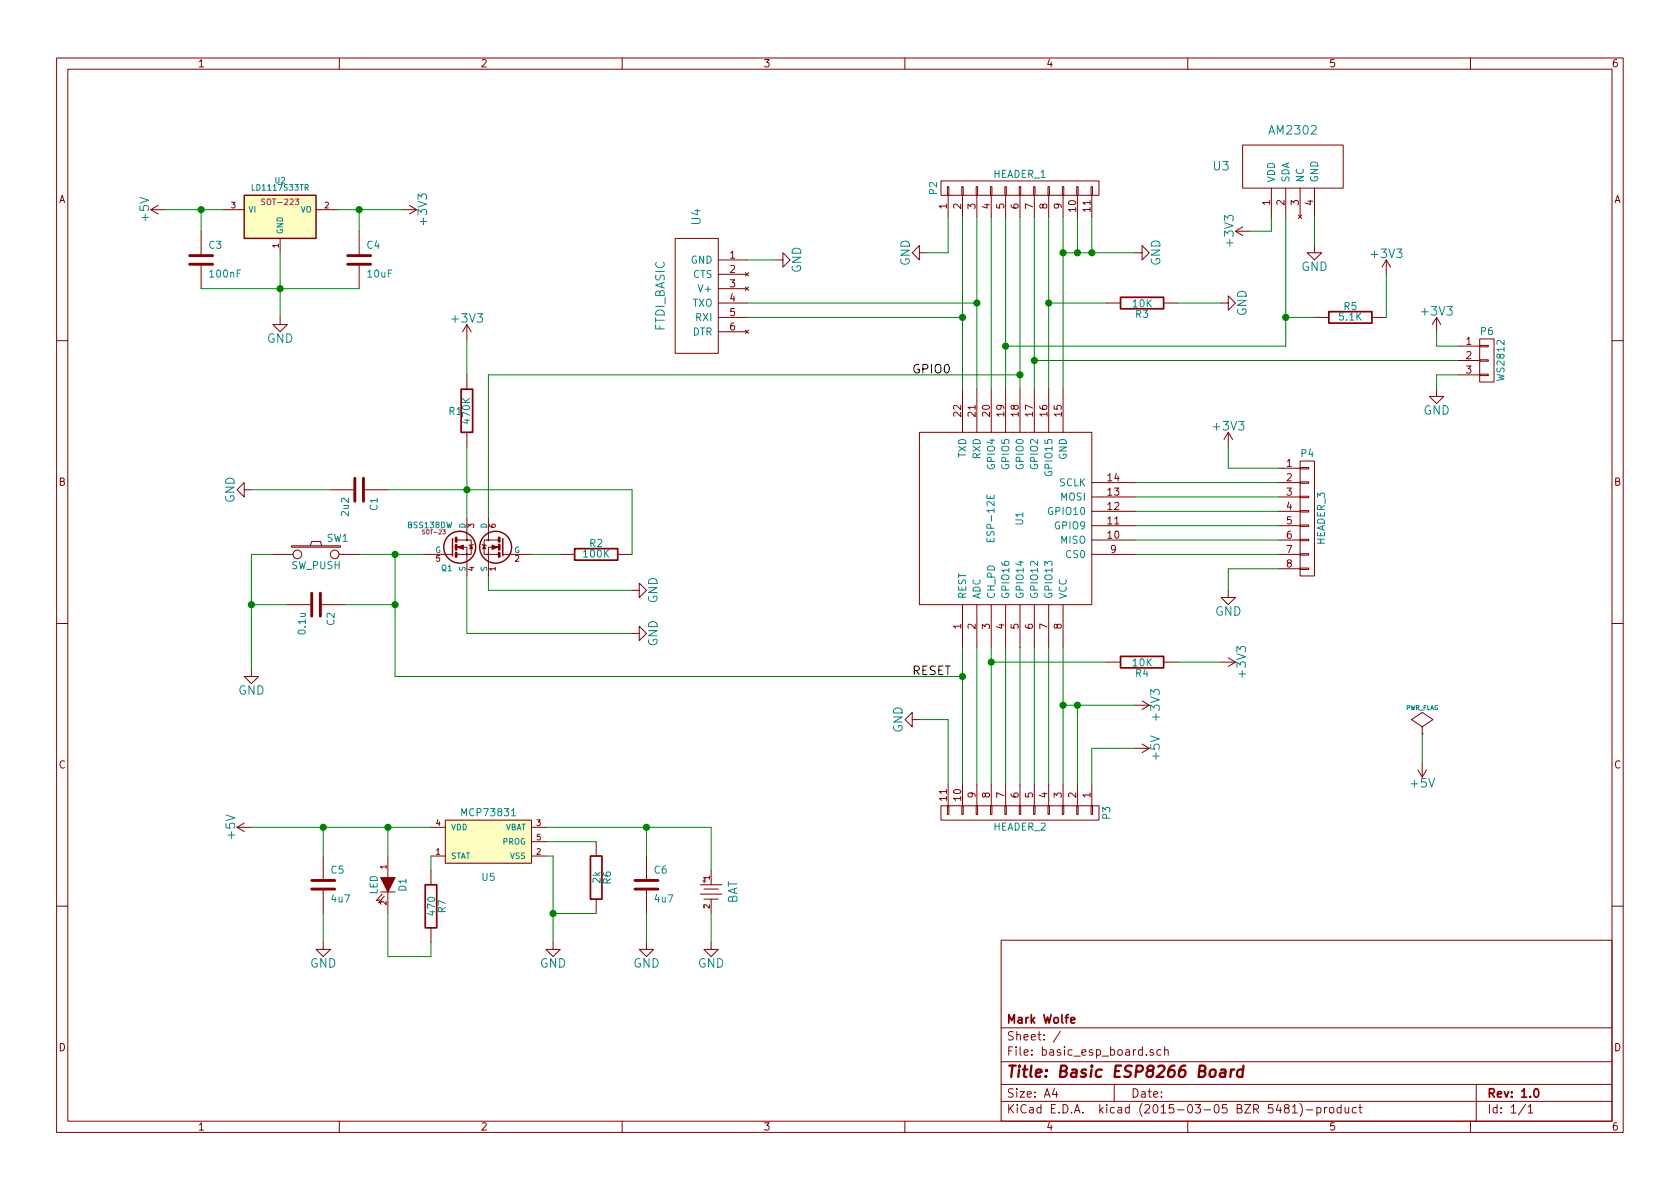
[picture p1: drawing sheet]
EESchema Schematic File Version 2
LIBS:power
LIBS:device
LIBS:transistors
LIBS:conn
LIBS:linear
LIBS:regul
LIBS:74xx
LIBS:cmos4000
LIBS:adc-dac
LIBS:memory
LIBS:xilinx
LIBS:special
LIBS:microcontrollers
LIBS:dsp
LIBS:microchip
LIBS:analog_switches
LIBS:motorola
LIBS:texas
LIBS:intel
LIBS:audio
LIBS:interface
LIBS:digital-audio
LIBS:philips
LIBS:display
LIBS:cypress
LIBS:siliconi
LIBS:opto
LIBS:atmel
LIBS:contrib
LIBS:valves
LIBS:ESP8266
LIBS:AMS1117
LIBS:ld1117
LIBS:am2302
LIBS:ftdi
LIBS:open-project
LIBS:logic
LIBS:basic_esp_board-cache
EELAYER 25 0
EELAYER END
$Descr A4 11693 8268
encoding utf-8
Sheet 1 1
Title "Basic ESP8266 Board"
Date ""
Rev "1.0"
Comp "Mark Wolfe"
Comment1 ""
Comment2 ""
Comment3 ""
Comment4 ""
$EndDescr
$Comp
L +3V3 #PWR01
U 1 1
P 3250 2350
F 0 "#PWR01" H 3250 2200 60  0001 C CNN
F 1 "+3V3" H 3250 2490 60  0000 C CNN
F 2 "" H 3250 2350 60  0000 C CNN
F 3 "" H 3250 2350 60  0000 C CNN
	1    3250 2350
	1    0    0    -1  
$EndComp
$Comp
L R R1
U 1 1
P 3250 2850
F 0 "R1" H 3330 2850 50  0000 C CNN
F 1 "470K" V 3257 2851 50  0000 C CNN
F 2 "" V 3180 2850 30  0000 C CNN
F 3 "" H 3250 2850 30  0000 C CNN
	1    3250 2850
	-1   0    0    1   
$EndComp
Wire Wire Line
	3250 2600 3250 2350
Wire Wire Line
	3250 3100 3250 3400
Wire Wire Line
	3250 3400 3250 3600
Wire Wire Line
	2700 3400 3250 3400
Wire Wire Line
	3250 3400 4400 3400
$Comp
L GND #PWR02
U 1 1
P 4400 4400
F 0 "#PWR02" H 4400 4150 60  0001 C CNN
F 1 "GND" H 4400 4250 60  0000 C CNN
F 2 "" H 4400 4400 60  0000 C CNN
F 3 "" H 4400 4400 60  0000 C CNN
	1    4400 4400
	0    -1   -1   0   
$EndComp
Wire Wire Line
	3250 4000 3250 4400
$Comp
L SW_PUSH SW1
U 1 1
P 2200 3850
F 0 "SW1" H 2350 3960 50  0000 C CNN
F 1 "SW_PUSH" H 2200 3770 50  0000 C CNN
F 2 "" H 2200 3850 60  0000 C CNN
F 3 "" H 2200 3850 60  0000 C CNN
	1    2200 3850
	1    0    0    -1  
$EndComp
Wire Wire Line
	2500 3850 2750 3850
Wire Wire Line
	2750 3850 2950 3850
Connection ~ 3250 3400
$Comp
L C C1
U 1 1
P 2500 3400
F 0 "C1" H 2550 3500 50  0000 L CNN
F 1 "2u2" H 2550 3300 50  0000 L CNN
F 2 "" H 2538 3250 30  0000 C CNN
F 3 "" H 2500 3400 60  0000 C CNN
	1    2500 3400
	0    1    1    0   
$EndComp
Connection ~ 2750 3850
Wire Wire Line
	2750 3850 2750 4200
Wire Wire Line
	2750 4200 2750 4700
Wire Wire Line
	2750 4700 6700 4700
Text Label 6350 4700 0    60   ~ 0
RESET
$Comp
L C C2
U 1 1
P 2200 4200
F 0 "C2" H 2250 4300 50  0000 L CNN
F 1 "0.1u" H 2250 4100 50  0000 L CNN
F 2 "" H 2238 4050 30  0000 C CNN
F 3 "" H 2200 4200 60  0000 C CNN
	1    2200 4200
	0    1    1    0   
$EndComp
Connection ~ 2750 4200
Wire Wire Line
	2750 4200 2400 4200
$Comp
L GND #PWR03
U 1 1
P 1750 4650
F 0 "#PWR03" H 1750 4400 60  0001 C CNN
F 1 "GND" H 1750 4500 60  0000 C CNN
F 2 "" H 1750 4650 60  0000 C CNN
F 3 "" H 1750 4650 60  0000 C CNN
	1    1750 4650
	1    0    0    -1  
$EndComp
Wire Wire Line
	1900 3850 1750 3850
Wire Wire Line
	1750 3850 1750 4200
Wire Wire Line
	1750 4200 1750 4650
Connection ~ 1750 4200
Wire Wire Line
	1750 4200 2000 4200
Wire Wire Line
	3400 3600 3400 2600
Wire Wire Line
	3400 2600 7100 2600
Text Label 6350 2600 0    60   ~ 0
GPIO0
$Comp
L GND #PWR04
U 1 1
P 4400 4100
F 0 "#PWR04" H 4400 3850 60  0001 C CNN
F 1 "GND" H 4400 3950 60  0000 C CNN
F 2 "" H 4400 4100 60  0000 C CNN
F 3 "" H 4400 4100 60  0000 C CNN
	1    4400 4100
	0    -1   -1   0   
$EndComp
Wire Wire Line
	3400 4100 3400 4000
$Comp
L ESP-12E U1
U 1 1
P 7000 3600
F 0 "U1" H 7000 3500 50  0000 C CNN
F 1 "ESP-12E" H 7000 3700 50  0000 C CNN
F 2 "" H 7000 3600 50  0001 C CNN
F 3 "" H 7000 3600 50  0001 C CNN
	1    7000 3600
	0    -1   -1   0   
$EndComp
Wire Wire Line
	6700 1500 6700 2200
Wire Wire Line
	6700 2200 6700 2700
Wire Wire Line
	6800 1500 6800 2100
Wire Wire Line
	6800 2100 6800 2700
Wire Wire Line
	6900 1500 6900 2700
Wire Wire Line
	7000 1500 7000 2400
Wire Wire Line
	7000 2400 7000 2700
Wire Wire Line
	7100 1500 7100 2600
Wire Wire Line
	7100 2600 7100 2700
Wire Wire Line
	7200 1500 7200 2500
Wire Wire Line
	7200 2500 7200 2700
Wire Wire Line
	7300 1500 7300 2100
Wire Wire Line
	7300 2100 7300 2700
Wire Wire Line
	7400 1500 7400 1750
Wire Wire Line
	7400 1750 7400 2700
Wire Wire Line
	6700 4500 6700 4700
Wire Wire Line
	6700 4700 6700 5450
Wire Wire Line
	6800 4500 6800 5450
Wire Wire Line
	6900 4500 6900 4600
Wire Wire Line
	6900 4600 6900 5450
Wire Wire Line
	7000 4500 7000 5450
Wire Wire Line
	7100 4500 7100 5450
Wire Wire Line
	7200 4500 7200 5450
Wire Wire Line
	7300 4500 7300 5450
Wire Wire Line
	7400 4500 7400 4900
Wire Wire Line
	7400 4900 7400 5450
$Comp
L GND #PWR05
U 1 1
P 5400 1800
F 0 "#PWR05" H 5400 1550 60  0001 C CNN
F 1 "GND" H 5400 1650 60  0000 C CNN
F 2 "" H 5400 1800 60  0000 C CNN
F 3 "" H 5400 1800 60  0000 C CNN
	1    5400 1800
	0    -1   -1   0   
$EndComp
Wire Wire Line
	5200 1800 5400 1800
Connection ~ 6800 2100
Connection ~ 6700 2200
Wire Wire Line
	5200 2100 6800 2100
Wire Wire Line
	5200 2200 6700 2200
Connection ~ 6700 4700
Connection ~ 7100 2600
Connection ~ 7400 1750
$Comp
L GND #PWR06
U 1 1
P 7900 1750
F 0 "#PWR06" H 7900 1500 60  0001 C CNN
F 1 "GND" H 7900 1600 60  0000 C CNN
F 2 "" H 7900 1750 60  0000 C CNN
F 3 "" H 7900 1750 60  0000 C CNN
	1    7900 1750
	0    -1   -1   0   
$EndComp
Wire Wire Line
	7400 1750 7500 1750
Wire Wire Line
	7500 1750 7600 1750
Wire Wire Line
	7600 1750 7900 1750
Connection ~ 7500 1750
Connection ~ 7600 1750
Wire Wire Line
	7600 1500 7600 1750
Wire Wire Line
	7500 1500 7500 1750
$Comp
L CONN_01X11 P2
U 1 1
P 7100 1300
F 0 "P2" H 7100 1900 50  0000 C CNN
F 1 "HEADER_1" V 7200 1300 50  0000 C CNN
F 2 "" H 7100 1300 60  0000 C CNN
F 3 "" H 7100 1300 60  0000 C CNN
	1    7100 1300
	0    -1   -1   0   
$EndComp
$Comp
L GND #PWR07
U 1 1
P 6450 1750
F 0 "#PWR07" H 6450 1500 60  0001 C CNN
F 1 "GND" H 6450 1600 60  0000 C CNN
F 2 "" H 6450 1750 60  0000 C CNN
F 3 "" H 6450 1750 60  0000 C CNN
	1    6450 1750
	0    1    1    0   
$EndComp
Wire Wire Line
	6600 1500 6600 1750
Wire Wire Line
	6600 1750 6450 1750
$Comp
L CONN_01X11 P3
U 1 1
P 7100 5650
F 0 "P3" H 7100 6250 50  0000 C CNN
F 1 "HEADER_2" V 7200 5650 50  0000 C CNN
F 2 "" H 7100 5650 60  0000 C CNN
F 3 "" H 7100 5650 60  0000 C CNN
	1    7100 5650
	0    1    1    0   
$EndComp
$Comp
L GND #PWR08
U 1 1
P 6400 5000
F 0 "#PWR08" H 6400 4750 60  0001 C CNN
F 1 "GND" H 6400 4850 60  0000 C CNN
F 2 "" H 6400 5000 60  0000 C CNN
F 3 "" H 6400 5000 60  0000 C CNN
	1    6400 5000
	0    1    1    0   
$EndComp
Wire Wire Line
	6600 5450 6600 5000
Wire Wire Line
	6600 5000 6400 5000
$Comp
L +3V3 #PWR09
U 1 1
P 7900 4900
F 0 "#PWR09" H 7900 4750 60  0001 C CNN
F 1 "+3V3" H 7900 5040 60  0000 C CNN
F 2 "" H 7900 4900 60  0000 C CNN
F 3 "" H 7900 4900 60  0000 C CNN
	1    7900 4900
	0    1    1    0   
$EndComp
Connection ~ 7400 4900
Wire Wire Line
	7400 4900 7500 4900
Wire Wire Line
	7500 4900 7900 4900
Connection ~ 7500 4900
Wire Wire Line
	7500 5450 7500 4900
$Comp
L R R3
U 1 1
P 7950 2100
F 0 "R3" V 8030 2100 50  0000 C CNN
F 1 "10K" V 7957 2101 50  0000 C CNN
F 2 "" V 7880 2100 30  0000 C CNN
F 3 "" H 7950 2100 30  0000 C CNN
	1    7950 2100
	0    1    1    0   
$EndComp
Connection ~ 7300 2100
Wire Wire Line
	7300 2100 7700 2100
$Comp
L GND #PWR010
U 1 1
P 8500 2100
F 0 "#PWR010" H 8500 1850 60  0001 C CNN
F 1 "GND" H 8500 1950 60  0000 C CNN
F 2 "" H 8500 2100 60  0000 C CNN
F 3 "" H 8500 2100 60  0000 C CNN
	1    8500 2100
	0    -1   -1   0   
$EndComp
Wire Wire Line
	8200 2100 8500 2100
$Comp
L R R4
U 1 1
P 7950 4600
F 0 "R4" V 8030 4600 50  0000 C CNN
F 1 "10K" V 7957 4601 50  0000 C CNN
F 2 "" V 7880 4600 30  0000 C CNN
F 3 "" H 7950 4600 30  0000 C CNN
	1    7950 4600
	0    1    1    0   
$EndComp
Connection ~ 6900 4600
Wire Wire Line
	6900 4600 7700 4600
$Comp
L +3V3 #PWR011
U 1 1
P 8500 4600
F 0 "#PWR011" H 8500 4450 60  0001 C CNN
F 1 "+3V3" H 8500 4740 60  0000 C CNN
F 2 "" H 8500 4600 60  0000 C CNN
F 3 "" H 8500 4600 60  0000 C CNN
	1    8500 4600
	0    1    1    0   
$EndComp
Wire Wire Line
	8200 4600 8500 4600
$Comp
L CONN_01X08 P4
U 1 1
P 9100 3600
F 0 "P4" H 9100 4050 50  0000 C CNN
F 1 "HEADER_3" V 9200 3600 50  0000 C CNN
F 2 "" H 9100 3600 60  0000 C CNN
F 3 "" H 9100 3600 60  0000 C CNN
	1    9100 3600
	1    0    0    -1  
$EndComp
$Comp
L GND #PWR012
U 1 1
P 8550 4100
F 0 "#PWR012" H 8550 3850 60  0001 C CNN
F 1 "GND" H 8550 3950 60  0000 C CNN
F 2 "" H 8550 4100 60  0000 C CNN
F 3 "" H 8550 4100 60  0000 C CNN
	1    8550 4100
	1    0    0    -1  
$EndComp
$Comp
L +3V3 #PWR013
U 1 1
P 8550 3100
F 0 "#PWR013" H 8550 2950 60  0001 C CNN
F 1 "+3V3" H 8550 3240 60  0000 C CNN
F 2 "" H 8550 3100 60  0000 C CNN
F 3 "" H 8550 3100 60  0000 C CNN
	1    8550 3100
	1    0    0    -1  
$EndComp
Wire Wire Line
	7900 3350 8900 3350
Wire Wire Line
	7900 3450 8900 3450
Wire Wire Line
	7900 3550 8900 3550
Wire Wire Line
	7900 3650 8900 3650
Wire Wire Line
	7900 3750 8900 3750
Wire Wire Line
	7900 3850 8900 3850
Wire Wire Line
	8900 3950 8550 3950
Wire Wire Line
	8550 3950 8550 4100
Wire Wire Line
	8900 3250 8550 3250
Wire Wire Line
	8550 3250 8550 3100
$Comp
L LD1117S33TR U2
U 1 1
P 1950 1500
F 0 "U2" H 1950 1750 40  0000 C CNN
F 1 "LD1117S33TR" H 1950 1700 40  0000 C CNN
F 2 "SOT-223" H 1950 1600 40  0000 C CNN
F 3 "" H 1950 1500 60  0000 C CNN
	1    1950 1500
	1    0    0    -1  
$EndComp
$Comp
L C C3
U 1 1
P 1400 1800
F 0 "C3" H 1450 1900 50  0000 L CNN
F 1 "100nF" H 1450 1700 50  0000 L CNN
F 2 "" H 1438 1650 30  0000 C CNN
F 3 "" H 1400 1800 60  0000 C CNN
	1    1400 1800
	1    0    0    -1  
$EndComp
$Comp
L C C4
U 1 1
P 2500 1800
F 0 "C4" H 2550 1900 50  0000 L CNN
F 1 "10uF" H 2550 1700 50  0000 L CNN
F 2 "" H 2538 1650 30  0000 C CNN
F 3 "" H 2500 1800 60  0000 C CNN
	1    2500 1800
	1    0    0    -1  
$EndComp
$Comp
L +3V3 #PWR014
U 1 1
P 2800 1450
F 0 "#PWR014" H 2800 1300 60  0001 C CNN
F 1 "+3V3" H 2800 1590 60  0000 C CNN
F 2 "" H 2800 1450 60  0000 C CNN
F 3 "" H 2800 1450 60  0000 C CNN
	1    2800 1450
	0    1    1    0   
$EndComp
Wire Wire Line
	2350 1450 2500 1450
Wire Wire Line
	2500 1450 2800 1450
Connection ~ 2500 1450
Wire Wire Line
	2500 1450 2500 1600
Connection ~ 1400 1450
Wire Wire Line
	1400 1450 1400 1600
Wire Wire Line
	1950 1750 1950 2000
Wire Wire Line
	1950 2000 1950 2200
Connection ~ 1950 2000
Wire Wire Line
	1400 2000 1950 2000
Wire Wire Line
	1950 2000 2500 2000
$Comp
L CONN_01X03 P6
U 1 1
P 10350 2500
F 0 "P6" H 10350 2700 50  0000 C CNN
F 1 "WS2812" V 10450 2500 50  0000 C CNN
F 2 "" H 10350 2500 60  0000 C CNN
F 3 "" H 10350 2500 60  0000 C CNN
	1    10350 2500
	1    0    0    -1  
$EndComp
Connection ~ 7000 2400
Wire Wire Line
	8950 2400 7000 2400
Wire Wire Line
	8950 1500 8950 2200
Wire Wire Line
	8950 2200 8950 2400
$Comp
L GND #PWR015
U 1 1
P 9150 1700
F 0 "#PWR015" H 9150 1450 60  0001 C CNN
F 1 "GND" H 9150 1550 60  0000 C CNN
F 2 "" H 9150 1700 60  0000 C CNN
F 3 "" H 9150 1700 60  0000 C CNN
	1    9150 1700
	1    0    0    -1  
$EndComp
Wire Wire Line
	9150 1700 9150 1500
$Comp
L +3V3 #PWR016
U 1 1
P 8700 1600
F 0 "#PWR016" H 8700 1450 60  0001 C CNN
F 1 "+3V3" H 8700 1740 60  0000 C CNN
F 2 "" H 8700 1600 60  0000 C CNN
F 3 "" H 8700 1600 60  0000 C CNN
	1    8700 1600
	0    -1   -1   0   
$EndComp
Wire Wire Line
	8700 1600 8850 1600
Wire Wire Line
	8850 1600 8850 1500
Connection ~ 7200 2500
$Comp
L R R5
U 1 1
P 9400 2200
F 0 "R5" V 9480 2200 50  0000 C CNN
F 1 "5.1K" V 9407 2201 50  0000 C CNN
F 2 "" V 9330 2200 30  0000 C CNN
F 3 "" H 9400 2200 30  0000 C CNN
	1    9400 2200
	0    -1   -1   0   
$EndComp
Connection ~ 8950 2200
Wire Wire Line
	9150 2200 8950 2200
$Comp
L +3V3 #PWR017
U 1 1
P 9650 1900
F 0 "#PWR017" H 9650 1750 60  0001 C CNN
F 1 "+3V3" H 9650 2040 60  0000 C CNN
F 2 "" H 9650 1900 60  0000 C CNN
F 3 "" H 9650 1900 60  0000 C CNN
	1    9650 1900
	1    0    0    -1  
$EndComp
Wire Wire Line
	9650 2200 9650 1900
Wire Wire Line
	7200 2500 10150 2500
$Comp
L +3V3 #PWR018
U 1 1
P 10000 2300
F 0 "#PWR018" H 10000 2150 60  0001 C CNN
F 1 "+3V3" H 10000 2440 60  0000 C CNN
F 2 "" H 10000 2300 60  0000 C CNN
F 3 "" H 10000 2300 60  0000 C CNN
	1    10000 2300
	1    0    0    -1  
$EndComp
Wire Wire Line
	10150 2400 10000 2400
Wire Wire Line
	10000 2400 10000 2300
$Comp
L GND #PWR019
U 1 1
P 10000 2700
F 0 "#PWR019" H 10000 2450 60  0001 C CNN
F 1 "GND" H 10000 2550 60  0000 C CNN
F 2 "" H 10000 2700 60  0000 C CNN
F 3 "" H 10000 2700 60  0000 C CNN
	1    10000 2700
	1    0    0    -1  
$EndComp
Wire Wire Line
	10150 2600 10000 2600
Wire Wire Line
	10000 2600 10000 2700
$Comp
L AM2302 U3
U 1 1
P 9000 1150
F 0 "U3" H 8500 1150 60  0000 C CNN
F 1 "AM2302" H 9000 1400 60  0000 C CNN
F 2 "" H 8950 1150 60  0000 C CNN
F 3 "" H 8950 1150 60  0000 C CNN
	1    9000 1150
	1    0    0    -1  
$EndComp
$Comp
L FTDI_BASIC U4
U 1 1
P 4850 2050
F 0 "U4" H 4300 2050 60  0000 C CNN
F 1 "FTDI_BASIC" H 4850 2300 60  0000 C CNN
F 2 "" H 4900 1950 60  0000 C CNN
F 3 "" H 4900 1950 60  0000 C CNN
	1    4850 2050
	0    -1   1    0   
$EndComp
$Comp
L GND #PWR020
U 1 1
P 1950 2200
F 0 "#PWR020" H 1950 1950 60  0001 C CNN
F 1 "GND" H 1950 2050 60  0000 C CNN
F 2 "" H 1950 2200 60  0000 C CNN
F 3 "" H 1950 2200 60  0000 C CNN
	1    1950 2200
	1    0    0    -1  
$EndComp
$Comp
L PWR_FLAG #FLG021
U 1 1
P 9900 5100
F 0 "#FLG021" H 9900 5195 30  0001 C CNN
F 1 "PWR_FLAG" H 9900 5280 30  0000 C CNN
F 2 "" H 9900 5100 60  0000 C CNN
F 3 "" H 9900 5100 60  0000 C CNN
	1    9900 5100
	1    0    0    -1  
$EndComp
$Comp
L +5V #PWR022
U 1 1
P 9900 5300
F 0 "#PWR022" H 9900 5150 60  0001 C CNN
F 1 "+5V" H 9900 5440 60  0000 C CNN
F 2 "" H 9900 5300 60  0000 C CNN
F 3 "" H 9900 5300 60  0000 C CNN
	1    9900 5300
	-1   0    0    1   
$EndComp
Wire Wire Line
	9900 5100 9900 5300
$Comp
L +5V #PWR023
U 1 1
P 7900 5200
F 0 "#PWR023" H 7900 5050 60  0001 C CNN
F 1 "+5V" H 7900 5340 60  0000 C CNN
F 2 "" H 7900 5200 60  0000 C CNN
F 3 "" H 7900 5200 60  0000 C CNN
	1    7900 5200
	0    1    1    0   
$EndComp
Wire Wire Line
	7600 5450 7600 5200
Wire Wire Line
	7600 5200 7900 5200
$Comp
L MCP73831 U5
U 1 1
P 3400 5850
F 0 "U5" H 3400 5600 50  0000 C CNN
F 1 "MCP73831" H 3400 6050 50  0000 C CNN
F 2 "" H 3400 5850 60  0000 C CNN
F 3 "" H 3400 5850 60  0000 C CNN
	1    3400 5850
	1    0    0    -1  
$EndComp
$Comp
L +5V #PWR024
U 1 1
P 1750 5750
F 0 "#PWR024" H 1750 5600 60  0001 C CNN
F 1 "+5V" H 1750 5890 60  0000 C CNN
F 2 "" H 1750 5750 60  0000 C CNN
F 3 "" H 1750 5750 60  0000 C CNN
	1    1750 5750
	0    -1   -1   0   
$EndComp
Wire Wire Line
	1750 5750 2250 5750
Wire Wire Line
	2250 5750 2700 5750
Wire Wire Line
	2700 5750 3000 5750
$Comp
L LED D1
U 1 1
P 2700 6150
F 0 "D1" H 2700 6250 50  0000 C CNN
F 1 "LED" H 2700 6050 50  0000 C CNN
F 2 "" H 2700 6150 60  0000 C CNN
F 3 "" H 2700 6150 60  0000 C CNN
	1    2700 6150
	0    1    1    0   
$EndComp
Wire Wire Line
	3000 6550 3000 6650
Wire Wire Line
	2700 5950 2700 5750
Connection ~ 2700 5750
$Comp
L C C5
U 1 1
P 2250 6150
F 0 "C5" H 2300 6250 50  0000 L CNN
F 1 "4u7" H 2300 6050 50  0000 L CNN
F 2 "" H 2288 6000 30  0000 C CNN
F 3 "" H 2250 6150 60  0000 C CNN
	1    2250 6150
	1    0    0    -1  
$EndComp
Wire Wire Line
	2250 5950 2250 5750
Connection ~ 2250 5750
$Comp
L GND #PWR025
U 1 1
P 2250 6550
F 0 "#PWR025" H 2250 6300 60  0001 C CNN
F 1 "GND" H 2250 6400 60  0000 C CNN
F 2 "" H 2250 6550 60  0000 C CNN
F 3 "" H 2250 6550 60  0000 C CNN
	1    2250 6550
	1    0    0    -1  
$EndComp
Wire Wire Line
	2250 6350 2250 6550
$Comp
L GND #PWR026
U 1 1
P 3850 6550
F 0 "#PWR026" H 3850 6300 60  0001 C CNN
F 1 "GND" H 3850 6400 60  0000 C CNN
F 2 "" H 3850 6550 60  0000 C CNN
F 3 "" H 3850 6550 60  0000 C CNN
	1    3850 6550
	1    0    0    -1  
$EndComp
Wire Wire Line
	3800 5950 3850 5950
$Comp
L R R6
U 1 1
P 4150 6100
F 0 "R6" V 4230 6100 50  0000 C CNN
F 1 "2k" V 4157 6101 50  0000 C CNN
F 2 "" V 4080 6100 30  0000 C CNN
F 3 "" H 4150 6100 30  0000 C CNN
	1    4150 6100
	1    0    0    -1  
$EndComp
Wire Wire Line
	3850 6350 4150 6350
Wire Wire Line
	3800 5850 4150 5850
$Comp
L C C6
U 1 1
P 4500 6150
F 0 "C6" H 4550 6250 50  0000 L CNN
F 1 "4u7" H 4550 6050 50  0000 L CNN
F 2 "" H 4538 6000 30  0000 C CNN
F 3 "" H 4500 6150 60  0000 C CNN
	1    4500 6150
	1    0    0    -1  
$EndComp
Wire Wire Line
	3800 5750 4500 5750
Wire Wire Line
	4500 5750 4950 5750
Wire Wire Line
	4950 5750 4950 6050
Wire Wire Line
	4500 5950 4500 5750
Connection ~ 4500 5750
$Comp
L GND #PWR027
U 1 1
P 4500 6550
F 0 "#PWR027" H 4500 6300 60  0001 C CNN
F 1 "GND" H 4500 6400 60  0000 C CNN
F 2 "" H 4500 6550 60  0000 C CNN
F 3 "" H 4500 6550 60  0000 C CNN
	1    4500 6550
	1    0    0    -1  
$EndComp
Wire Wire Line
	4500 6350 4500 6550
$Comp
L BAT #BAT028
U 1 1
P 4950 6200
F 0 "#BAT028" H 4950 6050 60  0001 C CNN
F 1 "BAT" H 4950 6350 60  0000 C CNN
F 2 "" H 4950 6200 60  0000 C CNN
F 3 "" H 4950 6200 60  0000 C CNN
	1    4950 6200
	0    1    1    0   
$EndComp
$Comp
L GND #PWR029
U 1 1
P 4950 6550
F 0 "#PWR029" H 4950 6300 60  0001 C CNN
F 1 "GND" H 4950 6400 60  0000 C CNN
F 2 "" H 4950 6550 60  0000 C CNN
F 3 "" H 4950 6550 60  0000 C CNN
	1    4950 6550
	1    0    0    -1  
$EndComp
Wire Wire Line
	4950 6350 4950 6550
$Comp
L +5V #PWR030
U 1 1
P 1150 1450
F 0 "#PWR030" H 1150 1300 60  0001 C CNN
F 1 "+5V" H 1150 1590 60  0000 C CNN
F 2 "" H 1150 1450 60  0000 C CNN
F 3 "" H 1150 1450 60  0000 C CNN
	1    1150 1450
	0    -1   -1   0   
$EndComp
Wire Wire Line
	1150 1450 1400 1450
Wire Wire Line
	1400 1450 1550 1450
$Comp
L BSS138DW Q1
U 1 1
P 3150 3800
F 0 "Q1" H 3150 3651 40  0000 R CNN
F 1 "BSS138DW" H 3150 3950 40  0000 R CNN
F 2 "SOT-23" H 3020 3902 29  0000 C CNN
F 3 "" H 3150 3800 60  0000 C CNN
	1    3150 3800
	1    0    0    -1  
$EndComp
$Comp
L R R2
U 1 1
P 4150 3850
F 0 "R2" V 4230 3850 50  0000 C CNN
F 1 "100K" V 4157 3851 50  0000 C CNN
F 2 "" V 4080 3850 30  0000 C CNN
F 3 "" H 4150 3850 30  0000 C CNN
	1    4150 3850
	0    -1   -1   0   
$EndComp
Wire Wire Line
	3700 3850 3900 3850
Wire Wire Line
	4400 3400 4400 3850
$Comp
L GND #PWR031
U 1 1
P 1750 3400
F 0 "#PWR031" H 1750 3150 60  0001 C CNN
F 1 "GND" H 1750 3250 60  0000 C CNN
F 2 "" H 1750 3400 60  0000 C CNN
F 3 "" H 1750 3400 60  0000 C CNN
	1    1750 3400
	0    1    1    0   
$EndComp
Wire Wire Line
	1750 3400 2300 3400
Wire Wire Line
	3250 4400 4400 4400
Wire Wire Line
	3400 4100 4400 4100
Wire Wire Line
	3000 6050 3000 5950
$Comp
L R R7
U 1 1
P 3000 6300
F 0 "R7" V 3080 6300 50  0000 C CNN
F 1 "470" V 3007 6301 50  0000 C CNN
F 2 "" V 2930 6300 30  0000 C CNN
F 3 "" H 3000 6300 30  0000 C CNN
	1    3000 6300
	1    0    0    -1  
$EndComp
Wire Wire Line
	3850 5950 3850 6350
Wire Wire Line
	3850 6350 3850 6550
Connection ~ 3850 6350
Wire Wire Line
	3000 6650 2700 6650
Wire Wire Line
	2700 6650 2700 6350
$EndSCHEMATC
